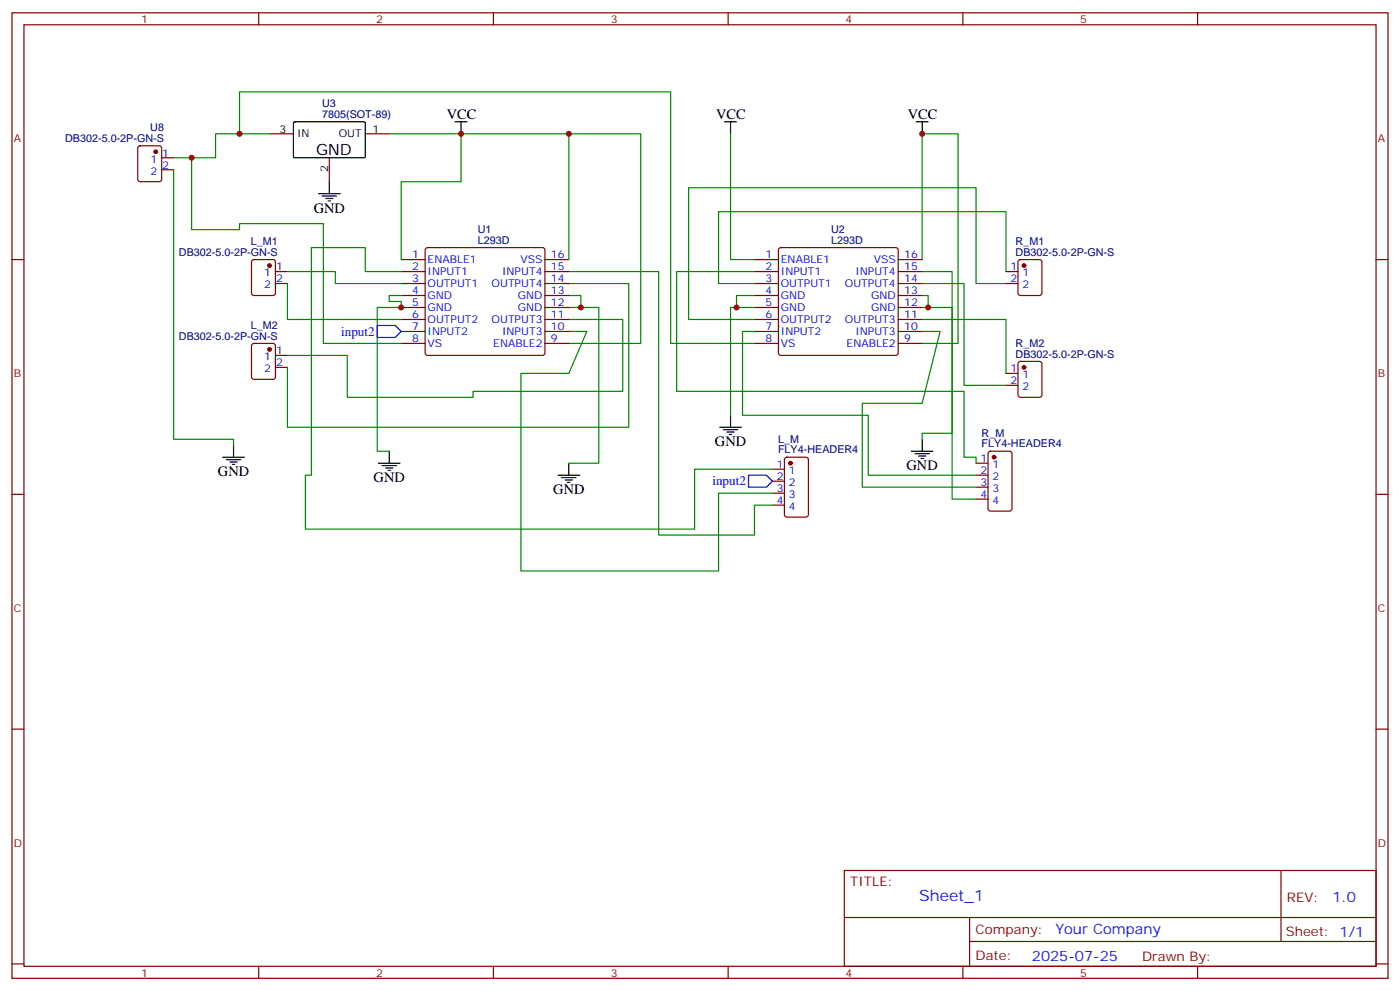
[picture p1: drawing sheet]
<svg xmlns="http://www.w3.org/2000/svg" width="412mm" height="292mm" viewBox="0 0 412 292" stroke-linecap="round" stroke-linejoin="round" font-family="sans-serif">
<g fill="none" stroke="#870000" stroke-width=".35">
<path d="M3.5 3.8h405.4v284.3h-405.4zM7.1 7.3h398.2v277.3h-398.2zM76.2 3.8v3.5M145.3 3.8v3.5M214.5 3.8v3.5M283.6 3.8v3.5M352.8 3.8v3.5M79.4 39.4h7M107.6 39.4h7.1M40.8 43.1l.5-.2h5.6l.7 .5v9.4l-.4 .7h-5.9l-.7-.4v-9.5zM47.6 46.5h3.6M47.6 50h3.6"/>
<path d="M97 46.5v7M3.5 76.4h3.6M74.3 76.7l.5-.3h5.6l.7 .5v9.4l-.4 .7h-5.9l-.7-.4v-9.4zM81.1 80h3.6M118.2 76.4h7M118.2 80h7M125.5 73.1l.4-.2h33.9l.5 .2 .2 .5v30.4l-.2 .5-.5 .2h-33.9l-.5-.3-.2-.4v-30.4zM160.5 76.4h7.1M160.5 80h7.1M222.2 76.4h7.1M222.2 80h7.1M229.5 73.1l.5-.2h33.9l.5 .2 .2 .5v30.4l-.3 .5-.4 .2h-33.9l-.5-.3-.2-.4v-30.4z"/>
<path d="M264.6 76.4h7M264.6 80h7M296.3 80h3.6M300.1 76.7l.5-.3h5.6l.7 .5v9.4l-.4 .7h-5.9l-.7-.4v-9.4zM405.3 76.4h3.6M81.1 83.5h3.6M118.2 83.5h7M118.2 87h7M118.2 90.6h7M118.2 94.1h7M118.2 97.6h7M160.5 83.5h7.1"/>
<path d="M160.5 87h7.1M160.5 90.6h7.1M160.5 94.1h7.1M160.5 97.6h7.1M222.2 83.5h7.1M222.2 87h7.1M222.2 90.6h7.1M222.2 94.1h7.1M222.2 97.6h7.1M264.6 83.5h7M264.6 87h7M264.6 90.6h7"/>
<path d="M264.6 94.1h7M264.6 97.6h7M296.3 83.5h3.6M74.3 101.3l.5-.2h5.6l.7 .5v9.4l-.4 .7h-5.9l-.7-.4v-9.5zM81.1 104.7h3.6M81.1 108.2h3.6M118.2 101.1h7M160.5 101.1h7.1M222.2 101.1h7.1M264.6 101.1h7M296.3 110h3.6M296.3 113.5h3.6"/>
<path d="M300.1 106.6l.5-.2h5.6l.7 .5v9.4l-.4 .7h-5.9l-.7-.4v-9.5zM227.5 138.2h3.6M231.3 134.9l.5-.2h5.6l.7 .4v16.5l-.4 .6-5.9 .1-.7-.5v-16.4zM287.5 136.4h3.5M287.5 139.9h3.5M291.3 133.1l.4-.2h5.7l.6 .4 .1 16.5-.5 .7h-5.9l-.6-.4-.1-16.5zM3.5 145.6h3.6M227.5 141.7h3.6M227.5 145.2h3.6M227.5 148.8h3.6M287.5 143.5h3.5M287.5 147h3.5"/>
<path d="M405.3 145.6h3.6M3.5 214.7h3.6M405.3 214.7h3.6M248.7 256.4h156.6v28.2h-156.6zM377.3 256.4v20.9M248.7 270.2h156.5M285.6 277.3h119.6M285.6 270.2v14.1M3.5 283.9h3.6M76.2 284.6v3.5M145.3 284.6v3.5M214.5 284.6v3.5"/>
<path d="M283.6 284.6v3.5M352.8 284.6v3.5M405.3 283.9h3.6"/>
</g>
<g fill="none" stroke="#000" stroke-width=".35">
<path d="M86.5 36.1l.3-.2h20.6l.2 .3-.1 10.1-.3 .2-20.6-.1-.2-.3zM134.1 35.9h3.5M135.8 35.9v3.5M213.4 35.9h3.6M215.2 35.9v3.5M269.9 35.9h3.5M271.6 35.9v3.5M93.8 57h6.4M94.9 57.7h4.2M96 58.5h2.1M96.7 59.2h.7M97 53.5v3.5"/>
<path d="M65.6 134.7h6.4M66.7 135.4h4.2M67.7 136.1h2.1M68.4 136.8h.7M68.8 131.1v3.6M111.5 136.4h6.3M112.5 137.1h4.3M113.6 137.8h2.1M114.3 138.5h.7M114.7 132.9v3.5M164.4 139.9h6.3M167.6 136.4v3.5"/>
<path d="M212 125.8h6.4M213.1 126.5h4.2M214.1 127.2h2.2M214.8 128h.7M215.2 122.3v3.5M268.5 132.9h6.3M269.5 133.6h4.3M270.6 134.3h2.1M271.3 135h.7M271.6 129.4v3.5M165.5 140.7h4.2M166.5 141.4h2.1"/>
<path d="M167.2 142.1h.7"/>
</g>
<g fill="#870000" stroke="#870000" stroke-width=".35">
<circle cx="79.4" cy="78.2" r=".53"/>
<circle cx="79.4" cy="102.9" r=".53"/>
<circle cx="301.6" cy="78.2" r=".53"/>
<circle cx="301.6" cy="108.2" r=".53"/>
<circle cx="45.9" cy="44.7" r=".53"/>
<circle cx="232.8" cy="136.4" r=".53"/>
<circle cx="292.8" cy="134.7" r=".53"/>
</g>
<g fill="none" stroke="#008700" stroke-width=".35">
<path d="M70.6 39.4v-12.3h127v74h24.6M79.4 39.4h-15.9v7.1h-12.3M114.7 39.4h21.1v14.1h-17.6v22.9M135.8 39.4h31.8v37M167.6 39.4h21.1v61.7h-21.1M215.2 39.4v37h7M51.2 50v79.4h17.6v1.7M56.4 46.5v21.1h14.2v-1.7h24.6v35.2h23M84.7 80h14.1v3.5h19.4M118.2 80h-10.6v-7.1h-15.9v67h-1.7v15.9h114.6v-17.6h22.9M167.6 80h26.4v77.6h28.2v-8.8h5.3M222.2 80h-22.9v35.3h84.7v19.4h3.5v1.7"/>
<path d="M271.6 76.4v-37h10.6v61.7h-10.6M271.6 80h8.9v67h7M296.3 80v-17.7h-84.6v21.2h10.5M84.7 83.5v10.6h33.5M118.2 87h-3.5v1.8h3.5v1.8h-7.1v42.3h3.6M167.6 87h3.5v3.6h-3.5M167.6 94.1h15.8v21.2h-44.1v1.7h-37v-12.3h-17.6M167.6 83.5h17.6v42.3h-100.5v-17.6M167.6 97.6h5.3l-5.3 12.4h-14.1v58.2h58.2v-23h15.8M171.1 90.6h5.3v45.8h-8.8M217 90.6h-1.8v31.7M222.2 87h-5.2v3.6h5.2"/>
<path d="M222.2 97.6h-3.5v24.7h37.1v17.6h31.7M271.6 87h1.8v3.6h-1.8M271.6 94.1h24.7v15.9M271.6 83.5h12.4v30h12.3M271.6 97.6h5.3l-5.3 21.2h-17.6v24.7h33.5M273.4 90.6h7.1v37h-8.9v1.8M296.3 83.5h-8.8v-28.2h-84.7v38.8h19.4"/>
</g>
<path d="M111.1 95.8h5.3l1.8 1.8-1.8 1.8h-5.3zM220.5 139.9h5.3l1.7 1.8-1.7 1.8h-5.3z" fill="none" stroke="#00f" stroke-width=".35"/>
<g fill="#c00">
<circle cx="271.6" cy="39.4" r=".88"/>
<circle cx="273.4" cy="90.6" r=".88"/>
<circle cx="217" cy="90.6" r=".88"/>
<circle cx="171.1" cy="90.6" r=".88"/>
<circle cx="118.2" cy="90.6" r=".88"/>
<circle cx="56.4" cy="46.5" r=".88"/>
<circle cx="70.6" cy="39.4" r=".88"/>
<circle cx="167.6" cy="39.4" r=".88"/>
<circle cx="135.8" cy="39.4" r=".88"/>
</g>
<text font-size="4.6" x="93.1" y="45.8">GND</text>
<text font-size="4.6" fill="#00f" x="270.8" y="265.4">Sheet_1</text>
<g font-size="4.2">
<text x="131.6" y="35.2">VCC</text>
<text x="211" y="35.2">VCC</text>
<text x="267.4" y="35.2">VCC</text>
<text x="92.4" y="62.7">GND</text>
<text x="210.6" y="131.5">GND</text>
<text x="64.2" y="140.3">GND</text>
<text x="110.1" y="142.1">GND</text>
<text x="267.1" y="138.5">GND</text>
<text x="163" y="145.6">GND</text>
</g>
<g font-size="4.2" fill="#00f">
<text x="392.5" y="265.6">1.0</text>
<text x="310.9" y="275.2">Your Company</text>
<text x="304" y="283">2025-07-25</text>
</g>
<g font-size="3.9" fill="#00f">
<text x="100.5" y="98.8">input2</text>
<text x="209.8" y="142.9">input2</text>
</g>
<g font-size="3.9" fill="#800">
<text x="250.5" y="260.9">TITLE:</text>
<text x="379.1" y="265.6">REV:</text>
<text x="287.4" y="275.1">Company:</text>
<text x="378.7" y="275.8">Sheet: 1/1</text>
<text x="287.4" y="282.8">Date:</text>
<text x="336.4" y="282.9">Drawn By:</text>
</g>
<g font-size="3.2" fill="#800">
<text x="41.6" y="6.8">1</text>
<text x="110.8" y="6.8">2</text>
<text x="179.9" y="6.8">3</text>
<text x="249.1" y="6.8">4</text>
<text x="318.2" y="6.8">5</text>
<text x="4.1" y="41.9">A</text>
<text x="405.9" y="41.9">A</text>
<text x="4.1" y="111">B</text>
<text x="405.9" y="111">B</text>
<text x="4.1" y="180.2">C</text>
<text x="405.9" y="180.2">C</text>
<text x="4.1" y="249.3">D</text>
<text x="405.9" y="249.3">D</text>
<text x="41.6" y="287.6">1</text>
<text x="110.8" y="287.6">2</text>
<text x="179.9" y="287.6">3</text>
<text x="249.1" y="287.6">4</text>
<text x="318.2" y="287.6">5</text>
</g>
<g font-size="3.2" fill="#000080">
<text x="94.9" y="34.8">7805(SOT-89)</text>
<text x="94.9" y="31.6">U3</text>
<text x="19.2" y="41.9">DB302-5.0-2P-GN-S</text>
<text x="44.3" y="38.7">U8</text>
<text x="140.8" y="71.9">L293D</text>
<text x="140.8" y="68.7">U1</text>
<text x="244.8" y="71.9">L293D</text>
<text x="244.8" y="68.7">U2</text>
<text x="52.7" y="75.4">DB302-5.0-2P-GN-S</text>
<text x="73.9" y="72.2">L_M1</text>
<text x="299.2" y="75.4">DB302-5.0-2P-GN-S</text>
<text x="299.2" y="72.2">R_M1</text>
<text x="52.7" y="100.1">DB302-5.0-2P-GN-S</text>
<text x="73.9" y="96.9">L_M2</text>
<text x="299.2" y="105.4">DB302-5.0-2P-GN-S</text>
<text x="299.2" y="102.2">R_M2</text>
<text x="229.2" y="130.5">L_M</text>
<text x="289.2" y="131.8">FLY4-HEADER4</text>
<text x="289.2" y="128.7">R_M</text>
<text x="229.2" y="133.5">FLY4-HEADER4</text>
</g>
<g font-size="3.2">
<text x="82.3" y="39.1">3</text>
<text x="87.5" y="40.5">IN</text>
<text x="99.8" y="40.5">OUT</text>
<text x="109.7" y="39.1">1</text>
<text x="96.7" y="50.6" transform="rotate(-90 96.7 50.6)">2</text>
</g>
<g font-size="3.2" fill="#00f">
<text x="44.3" y="47.9">1</text>
<text x="47.8" y="46.1">1</text>
<text x="44.3" y="51.4">2</text>
<text x="47.8" y="49.6">2</text>
<text x="121.5" y="76.1">1</text>
<text x="125.9" y="77.5">ENABLE1</text>
<text x="153.3" y="77.5">VSS</text>
<text x="162.3" y="76.1">16</text>
<text x="225.5" y="76.1">1</text>
<text x="230" y="77.5">ENABLE1</text>
<text x="257.4" y="77.5">VSS</text>
<text x="266.3" y="76.1">16</text>
<text x="77.8" y="81.4">1</text>
<text x="81.3" y="79.6">1</text>
<text x="81.3" y="83.1">2</text>
<text x="121.5" y="79.6">2</text>
<text x="121.5" y="83.1">3</text>
<text x="125.9" y="81">INPUT1</text>
<text x="147.9" y="81">INPUT4</text>
<text x="162.3" y="83.1">14</text>
<text x="162.3" y="79.6">15</text>
<text x="225.5" y="79.6">2</text>
<text x="225.5" y="83.1">3</text>
<text x="230" y="81">INPUT1</text>
<text x="252" y="81">INPUT4</text>
<text x="266.3" y="83.1">14</text>
<text x="266.3" y="79.6">15</text>
<text x="297.7" y="79.6">1</text>
<text x="297.7" y="83.1">2</text>
<text x="301.2" y="81.4">1</text>
<text x="77.8" y="84.9">2</text>
<text x="121.5" y="86.7">4</text>
<text x="125.9" y="84.6">OUTPUT1</text>
<text x="125.9" y="88.1">GND</text>
<text x="144.8" y="84.6">OUTPUT4</text>
<text x="152.5" y="88.1">GND</text>
<text x="162.3" y="86.7">13</text>
<text x="225.5" y="86.7">4</text>
<text x="230" y="84.6">OUTPUT1</text>
<text x="230" y="88.1">GND</text>
<text x="248.9" y="84.6">OUTPUT4</text>
<text x="256.6" y="88.1">GND</text>
<text x="266.3" y="86.7">13</text>
<text x="301.2" y="84.9">2</text>
<text x="121.5" y="90.2">5</text>
<text x="121.5" y="93.7">6</text>
<text x="125.9" y="91.6">GND</text>
<text x="125.9" y="95.1">OUTPUT2</text>
<text x="144.8" y="95.1">OUTPUT3</text>
<text x="152.5" y="91.6">GND</text>
<text x="162.3" y="93.7">11</text>
<text x="162.3" y="90.2">12</text>
<text x="225.5" y="90.2">5</text>
<text x="225.5" y="93.7">6</text>
<text x="230" y="91.6">GND</text>
<text x="230" y="95.1">OUTPUT2</text>
<text x="248.9" y="95.1">OUTPUT3</text>
<text x="256.6" y="91.6">GND</text>
<text x="266.3" y="93.7">11</text>
<text x="266.3" y="90.2">12</text>
<text x="121.5" y="97.3">7</text>
<text x="121.5" y="100.8">8</text>
<text x="125.9" y="98.7">INPUT2</text>
<text x="147.9" y="98.7">INPUT3</text>
<text x="162.3" y="100.8">9</text>
<text x="162.3" y="97.3">10</text>
<text x="225.5" y="97.3">7</text>
<text x="225.5" y="100.8">8</text>
<text x="230" y="98.7">INPUT2</text>
<text x="252" y="98.7">INPUT3</text>
<text x="266.3" y="100.8">9</text>
<text x="266.3" y="97.3">10</text>
<text x="77.8" y="106.1">1</text>
<text x="81.3" y="104.3">1</text>
<text x="81.3" y="107.8">2</text>
<text x="125.9" y="102.2">VS</text>
<text x="145.3" y="102.2">ENABLE2</text>
<text x="230" y="102.2">VS</text>
<text x="249.4" y="102.2">ENABLE2</text>
<text x="77.8" y="109.6">2</text>
<text x="297.7" y="109.6">1</text>
<text x="297.7" y="113.1">2</text>
<text x="301.2" y="111.4">1</text>
<text x="301.2" y="114.9">2</text>
<text x="228.9" y="137.8">1</text>
<text x="288.8" y="136.1">1</text>
<text x="292.3" y="137.8">1</text>
<text x="228.9" y="141.4">2</text>
<text x="232.4" y="139.6">1</text>
<text x="232.4" y="143.1">2</text>
<text x="288.8" y="139.6">2</text>
<text x="288.8" y="143.1">3</text>
<text x="292.3" y="141.4">2</text>
<text x="228.9" y="144.9">3</text>
<text x="228.9" y="148.4">4</text>
<text x="232.4" y="146.6">3</text>
<text x="288.8" y="146.6">4</text>
<text x="292.3" y="144.9">3</text>
<text x="292.3" y="148.4">4</text>
<text x="232.4" y="150.2">4</text>
</g>
</svg>
